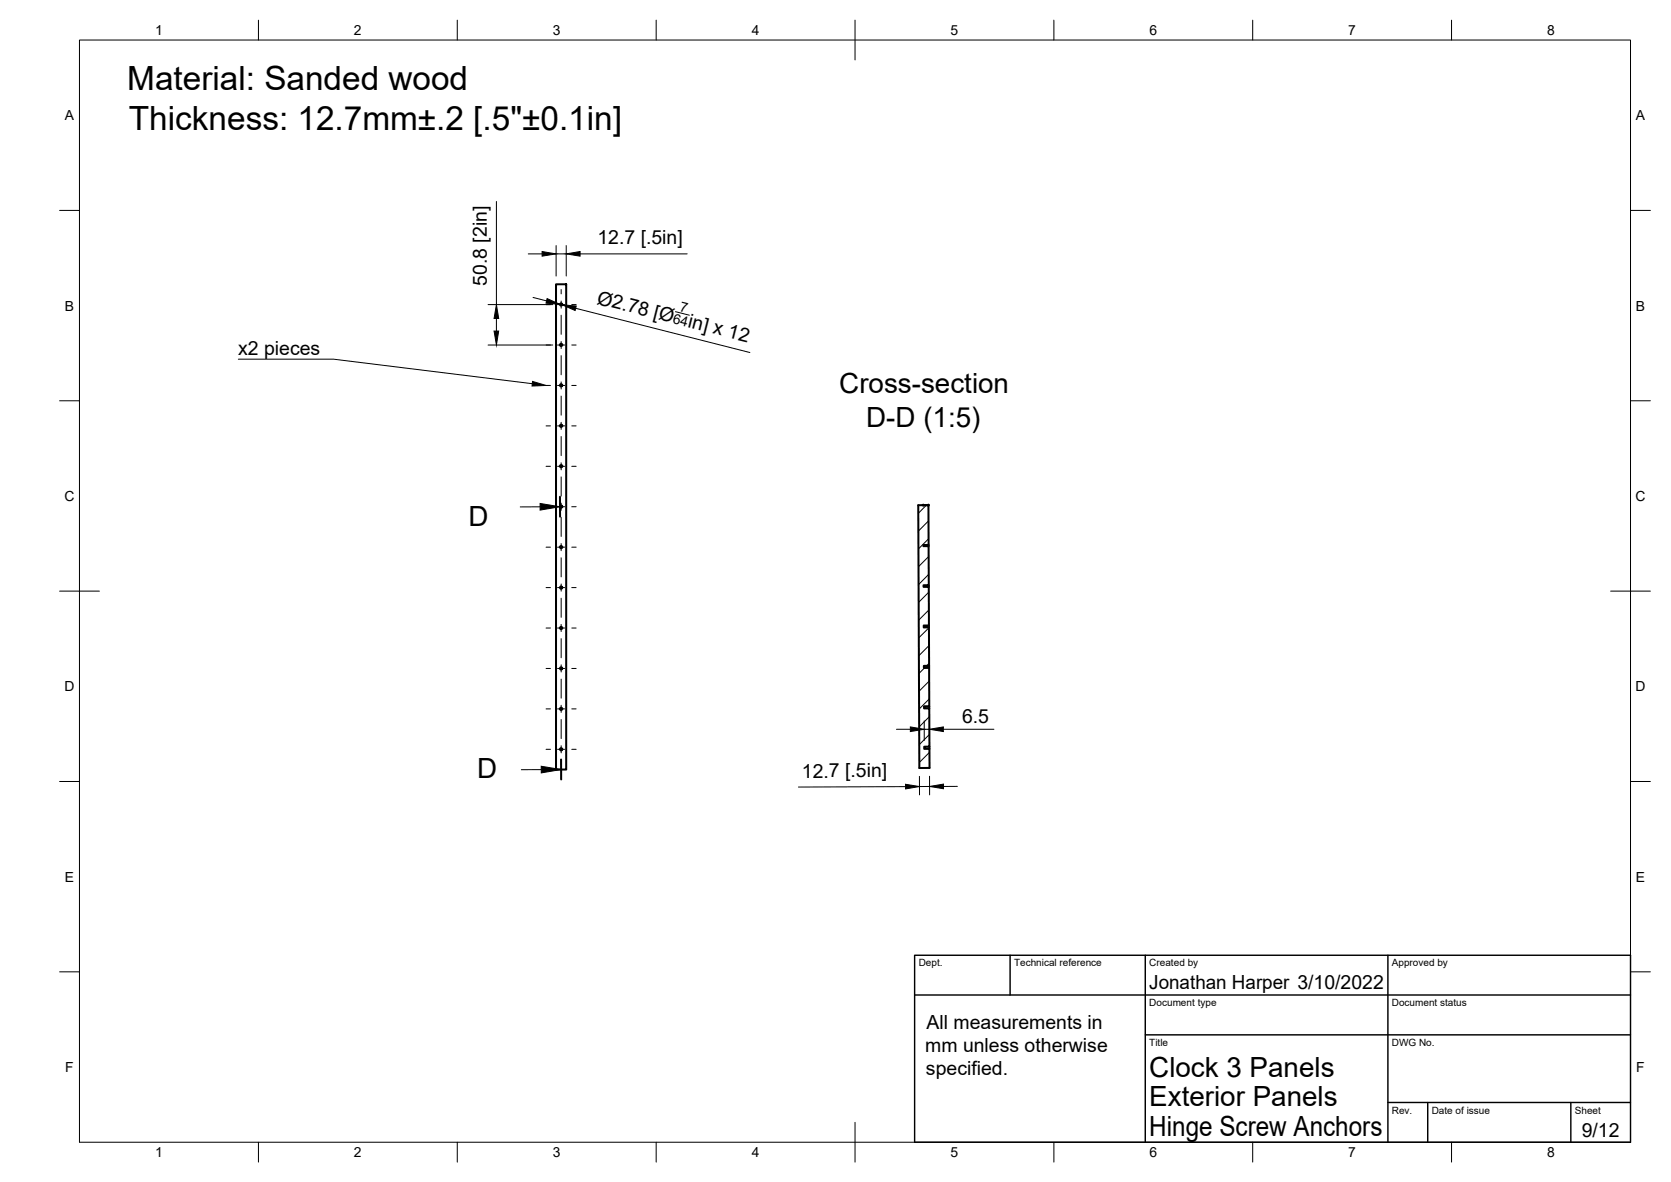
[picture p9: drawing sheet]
<svg xmlns="http://www.w3.org/2000/svg" width="420mm" height="297mm" viewBox="0 0 420 297" stroke-linecap="round" stroke-linejoin="round" font-family="sans-serif">
<!-- layer: Visible -->
<g fill="none" stroke="#000" stroke-width=".51">
<path d="M139.8 71.4h2.6v122h-2.6zM232.1 126.9h1.3l.1 10.1h-1.3v.3h1.3v9.8h-1.3v.4h1.3l.1 9.7h-1.3v.5h1.3v9.6h-1.3v.6l1.3-.1 .1 9.7h-1.4v.5h1.4v9.6h-1.3v.6h1.3v4.8h-2.5l-.3-66 2.5-.1M233.5 137v.3M233.5 147.1v.4M233.6 157.2v.5M233.6 167.3v.5M233.7 177.5v.5M233.7 187.6v.6"/>
<circle cx="141.1" cy="76.5" r=".29"/>
<circle cx="141.1" cy="86.7" r=".29"/>
<circle cx="141.1" cy="96.8" r=".29"/>
<circle cx="141.1" cy="107" r=".29"/>
<circle cx="141.1" cy="117.2" r=".29"/>
<circle cx="141.1" cy="137.5" r=".29"/>
<circle cx="141.1" cy="127.3" r=".29"/>
<circle cx="141.1" cy="157.8" r=".29"/>
<circle cx="141.1" cy="147.7" r=".29"/>
<circle cx="141.1" cy="168" r=".29"/>
<circle cx="141.1" cy="178.1" r=".29"/>
<circle cx="141.1" cy="188.3" r=".29"/>
</g>
<g fill="#000" stroke="#000" stroke-width=".25">
<circle cx="232.1" cy="126.9" r=".24"/>
<circle cx="233.4" cy="126.9" r=".24"/>
</g>
<!-- layer: Border -->
<g fill="none" stroke="#000" stroke-width=".25">
<path d="M20 10.1h390v276.9h-390zM65 5.1v5M115 5.1v5M165 5.1v5M215 5.1v10M265 5.1v5M315 5.1v5M365 5.1v5M15 52.9h5M410 52.9h5M15 100.7h5M410 100.7h5"/>
<path d="M15 148.6h10M405 148.6h10M15 196.4h5M410 196.4h5M15 244.2h5M410 244.2h5M65 287v5M115 287v5M165 287v5M215 282.1v9.9M265 287v5M315 287v5"/>
<path d="M365 287v5"/>
</g>
<!-- layer: TitleBlock -->
<path d="M230 240.1h180v46.9h-180zM230 250h180M254 240.1v9.9M288 240.1v46.9M349 240.1v46.9M288 260.1h122M349 277.1h61M359 277.1v9.9M395 277.1v9.9" fill="none" stroke="#000" stroke-width=".36"/>
<!-- layer: Dimensions -->
<g fill="none" stroke="#000" stroke-width=".25">
<path d="M124.8 50.6v25.9M122.7 76.5h16.3M132.8 63.8h3.5M134 74.7l3.4 .9M139.8 61.7v7.7M139.8 63.8h2.6M140.8 76.5l.6 .1M142.4 61.7v7.7M144.8 77.5l43.8 11.1M145.9 63.8h26.9M169.8 78.3l3.5 .9M122.7 86.7h16.3"/>
<path d="M124.8 80v3.2M225.4 183.3h3.5M227.7 197.7l-26.9 .1M231.2 195.1v4.7M232.4 181.2v4.9M232.4 183.3h1.3M233.7 181.2v4.9M233.7 195.1v4.7M233.7 197.6l-2.5 .1M237.2 183.3h12.7M240.7 197.6h-3.5"/>
</g>
<path d="M136.3 63.2l3.5 .6-3.5 .6zM137.6 75l3.2 1.5-3.5-.3zM141.4 76.6l3.5 .3-.3 1.1zM142.4 63.8l3.5-.6v1.2zM124.2 83.2h1.2l-.6 3.5zM124.8 76.5l.6 3.5h-1.2zM227.7 197.1l3.5 .6-3.5 .6zM228.9 182.7l3.5 .6-3.5 .5zM233.7 183.3l3.5-.6v1.1zM233.7 197.6l3.5-.6v1.2z" fill="#000" stroke="#000" stroke-width=".25"/>
<!-- layer: Hatching -->
<g fill="none" stroke="#000" stroke-width=".25">
<path d="M232.9 126.9l-2 2.1M233.4 130.9l-2.5 2.6M233.5 135.4l-2.6 2.5M233.5 139.9l-2.5 2.5M233.5 144.3l-2.5 2.6M233.5 148.8l-2.5 2.5M233.6 153.3l-2.6 2.5M233.6 157.8l-2.6 2.5M232.5 167.9l-1.4 1.3M233.6 162.2l-2.5 2.6M233.6 166.7l-.6 .6M233.6 171.2l-2.5 2.5"/>
<path d="M233.6 175.6l-2.5 2.6M233.7 180.1l-2.6 2.6M233.7 184.6l-2.5 2.5M233.7 189.1l-2.5 2.5"/>
</g>
<!-- layer: Annotations -->
<path d="M140.8 124.8v5M141.1 190.9v5" fill="none" stroke="#000" stroke-width=".51"/>
<path d="M59.9 90.3h24l49.9 6.1M135.8 127.4h-5M136.1 193.4h-5" fill="none" stroke="#000" stroke-width=".25"/>
<path d="M133.9 95.8l3.4 1.1-3.5 .1zM135.8 126.5l5 .8-5 .9zM136.1 192.6l5 .8-5 .8z" fill="#000" stroke="#000" stroke-width=".25"/>
<!-- layer: Center Lines -->
<g fill="none" stroke="#000" stroke-width=".25">
<path d="M137.3 76.5h1.1M140.2 76.5h1.8M141.1 72.8v1.1M141.1 75.7v1.7M141.1 79.2v4.8M143.8 76.5h1.1M137.3 96.9h1.1M137.3 86.7h1.1M140.2 96.9h1.8M140.2 86.7h1.8M141.1 85.8v1.8M141.1 89.4v4.8"/>
<path d="M141.1 96v1.8M141.1 99.5v4.8M143.8 96.9h1.1M143.8 86.7h1.1M137.3 107h1.1M137.3 117.2h1.1M140.2 107h1.8M140.2 117.2h1.8M141.1 106.1v1.8M141.1 109.7v4.8M141.1 116.3v1.8M141.1 119.9v4.8"/>
<path d="M143.8 107h1.1M143.8 117.2h1.1M137.3 127.3h1.1M137.3 137.5h1.1M140.2 127.3h1.8M140.2 137.5h1.8M141.1 126.4v1.8M141.1 130v4.8M141.1 136.6v1.8M143.8 127.3h1.1M143.8 137.5h1.1M137.3 147.7h1.1"/>
<path d="M137.3 157.8h1.1M140.2 147.7h1.8M140.2 157.8h1.8M141.1 140.2v4.8M141.1 146.8v1.8M141.1 150.3v4.8M141.1 156.9v1.8M143.8 147.7h1.1M143.8 157.8h1.1M137.3 168h1.1M137.3 178.1h1.1M140.2 168h1.8"/>
<path d="M140.2 178.1h1.8M141.1 160.5v4.8M141.1 167.1v1.8M141.1 170.7v4.8M141.1 177.2v1.8M143.8 168h1.1M143.8 178.1h1.1M137.3 188.3h1.1M140.2 188.3h1.8M141.1 180.8v4.8M141.1 187.4v1.8M141.1 191v1.1"/>
<path d="M143.8 188.3h1.1"/>
</g>
<g font-size="8.4">
<text x="32" y="22.7">Material: Sanded wood</text>
<text x="32.4" y="32.8">Thickness: 12.7mm±.2 [.5&quot;±0.1in]</text>
</g>
<g font-size="7">
<text x="211" y="98.8">Cross-section</text>
<text x="217.8" y="107.2">D-D (1:5)</text>
<text x="117.8" y="132.2">D</text>
<text x="120" y="195.4">D</text>
<text x="289" y="270.6">Clock 3 Panels</text>
<text x="289" y="278.1">Exterior Panels</text>
<text x="289" y="285.5">Hinge Screw Anchors</text>
</g>
<g font-size="4.9">
<text x="150.2" y="61.4">12.7 [.5in]</text>
<text x="122.4" y="71.8" transform="rotate(-90 122.4 71.8)">50.8 [2in]</text>
<text x="149.9" y="76.3" transform="rotate(14 149.9 76.3)">Ø2.78 [Ø</text>
<text x="172.8" y="82.1" transform="rotate(14 172.8 82.1)">in] x 12</text>
<text x="59.9" y="89.3">x2 pieces</text>
<text x="241.9" y="181.8">6.5</text>
<text x="201.6" y="195.4">12.7 [.5in]</text>
<text x="289" y="248.5">Jonathan Harper 3/10/2022</text>
<text x="233" y="258.5">All measurements in</text>
<text x="232.6" y="264.3">mm unless otherwise</text>
<text x="232.8" y="270.2">specified.</text>
<text x="397.7" y="285.7">9/12</text>
</g>
<g font-size="3.5">
<text x="39" y="8.8">1</text>
<text x="89" y="8.8">2</text>
<text x="139" y="8.8">3</text>
<text x="189" y="8.8">4</text>
<text x="239" y="8.8">5</text>
<text x="289" y="8.8">6</text>
<text x="339" y="8.8">7</text>
<text x="389" y="8.8">8</text>
<text x="16.3" y="30.2">A</text>
<text x="411.3" y="30.2">A</text>
<text x="16.3" y="78">B</text>
<text x="169" y="81.2" transform="rotate(14 169 81.2)">64</text>
<text x="170.8" y="78.1" transform="rotate(14 170.8 78.1)">7</text>
<text x="411.3" y="78">B</text>
<text x="16.2" y="125.9">C</text>
<text x="411.2" y="125.9">C</text>
<text x="16.2" y="173.7">D</text>
<text x="411.2" y="173.7">D</text>
<text x="16.3" y="221.6">E</text>
<text x="411.3" y="221.6">E</text>
<text x="16.4" y="269.4">F</text>
<text x="411.4" y="269.4">F</text>
<text x="39" y="290.8">1</text>
<text x="89" y="290.8">2</text>
<text x="139" y="290.8">3</text>
<text x="189" y="290.8">4</text>
<text x="239" y="290.8">5</text>
<text x="289" y="290.8">6</text>
<text x="339" y="290.8">7</text>
<text x="389" y="290.8">8</text>
</g>
<g font-size="2.5">
<text x="231" y="242.9">Dept.</text>
<text x="255" y="242.9">Technical reference</text>
<text x="289" y="242.9">Created by</text>
<text x="350" y="242.9">Approved by</text>
<text x="289" y="252.8">Document type</text>
<text x="350" y="252.8">Document status</text>
<text x="289" y="262.9">Title</text>
<text x="350" y="262.9">DWG No.</text>
<text x="350" y="279.9">Rev.</text>
<text x="360" y="279.9">Date of issue</text>
<text x="396" y="279.9">Sheet</text>
</g>
</svg>
